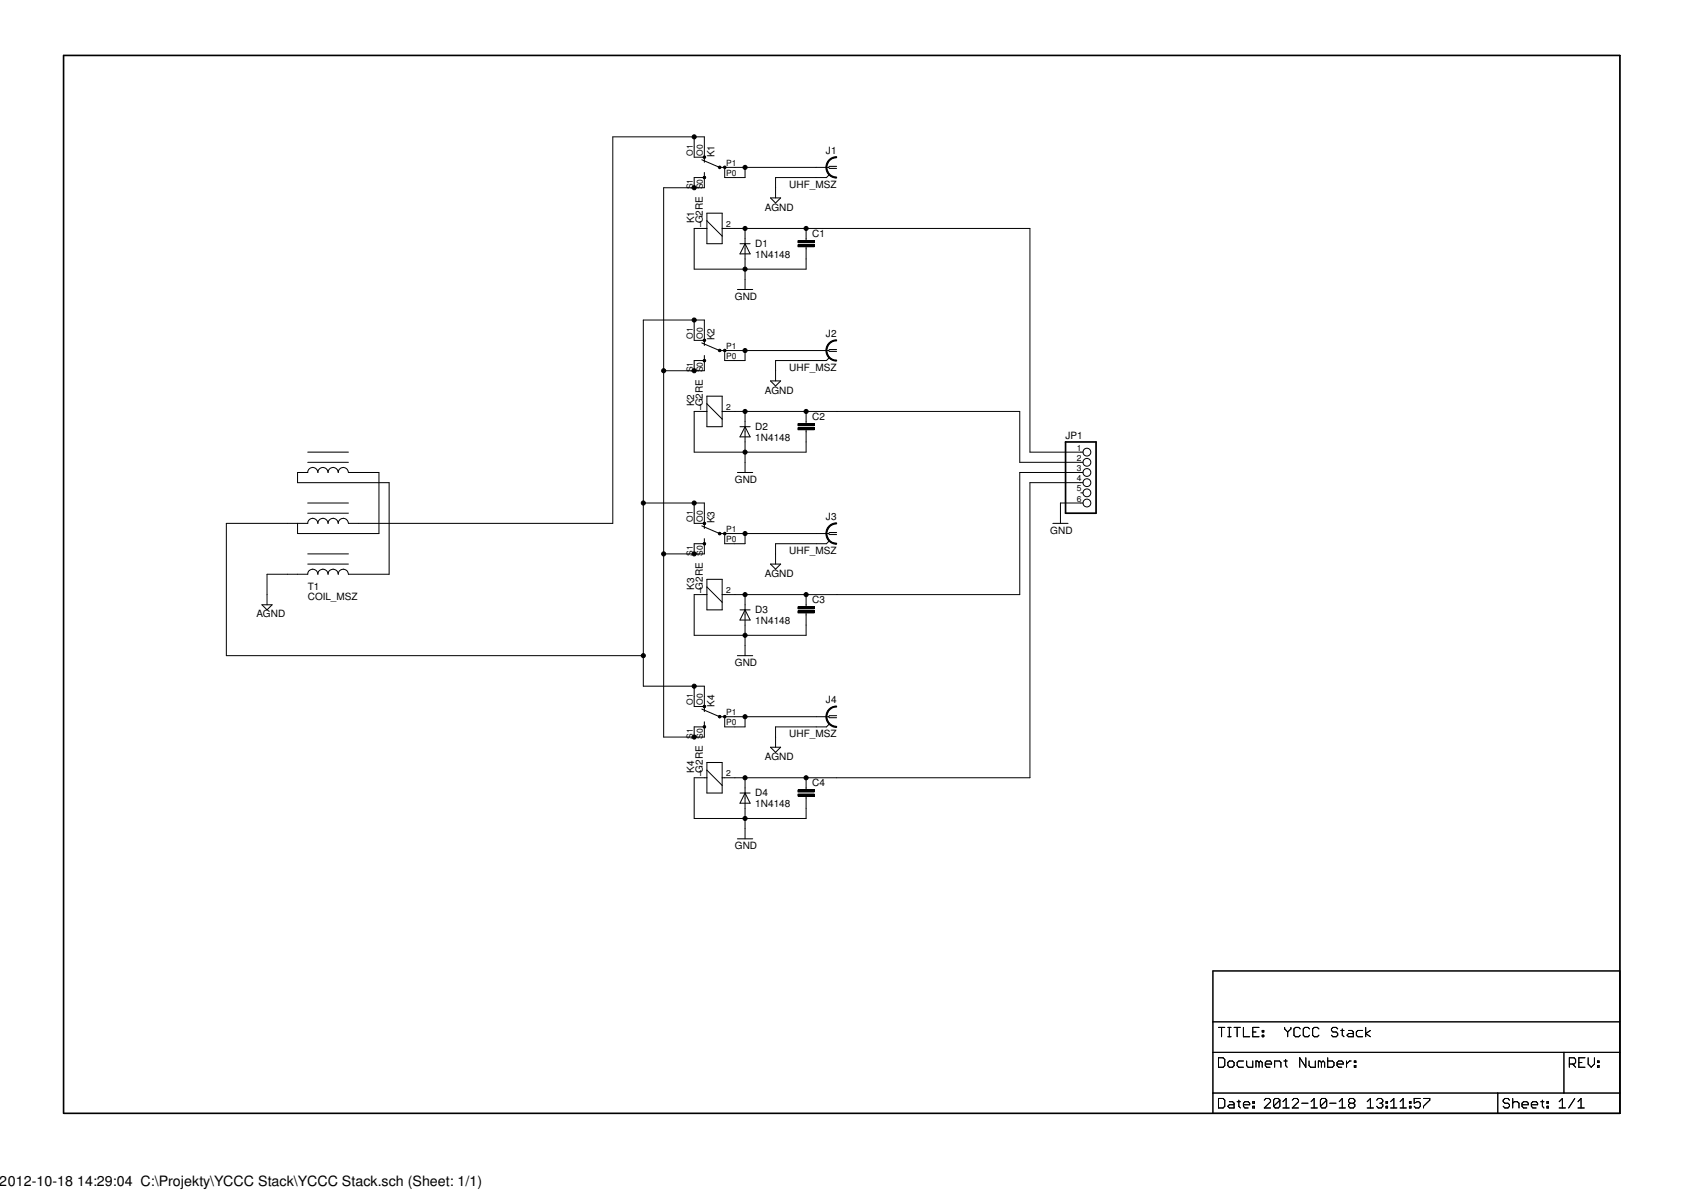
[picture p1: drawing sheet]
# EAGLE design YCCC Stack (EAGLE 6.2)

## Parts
C1  C-EU050-035X075  [C050-035X075]
C2  C-EU050-035X075  [C050-035X075]
C3  C-EU050-035X075  [C050-035X075]
C4  C-EU050-035X075  [C050-035X075]
D1  1N4148  1N4148DO35-7  [DO35-7]
D2  1N4148  1N4148DO35-7  [DO35-7]
D3  1N4148  1N4148DO35-7  [DO35-7]
D4  1N4148  1N4148DO35-7  [DO35-7]
J1  UHF_MSZ  [BNC_MSZ]
J2  UHF_MSZ  [BNC_MSZ]
J3  UHF_MSZ  [BNC_MSZ]
J4  UHF_MSZ  [BNC_MSZ]
JP1  PINHD-1X6  [1X06]
K1  G2RE  [G2RE]
K2  G2RE  [G2RE]
K3  G2RE  [G2RE]
K4  G2RE  [G2RE]
T1  COIL_MSZ  [COIL_MSZ]

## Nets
AGND [POWER]: J1.P$1(GND) J2.P$1(GND) J3.P$1(GND) J4.P$1(GND) T1.3(GND)
GND: C1.2 C2.2 C3.2 C4.2 D1.A D2.A D3.A D4.A JP1.6 K1.1 K2.1 K3.1 K4.1
N$1: C1.1 D1.C JP1.1 K1.2
N$2 [POWER]: J1.P$2 K1.P0(2:P) K1.P1(2:P)
N$3: C2.1 D2.C JP1.2 K2.2
N$4 [POWER]: J2.P$2 K2.P0(2:P) K2.P1(2:P)
N$5: C3.1 D3.C JP1.3 K3.2
N$6 [POWER]: J3.P$2 K3.P0(2:P) K3.P1(2:P)
N$7: C4.1 D4.C JP1.4 K4.2
N$8 [POWER]: J4.P$2 K4.P0(2:P) K4.P1(2:P)
N$11 [POWER]: K1.S0(2:S) K1.S1(2:S) K2.S0(2:S) K2.S1(2:S) K3.S0(2:S) K3.S1(2:S) K4.S0(2:S) K4.S1(2:S)
N$12 [POWER]: K1.O0(2:O) K1.O1(2:O) T1.1
N$13 [POWER]: K2.O0(2:O) K2.O1(2:O) K3.O0(2:O) K3.O1(2:O) K4.O0(2:O) K4.O1(2:O) T1.2
Unconnected: JP1.5
